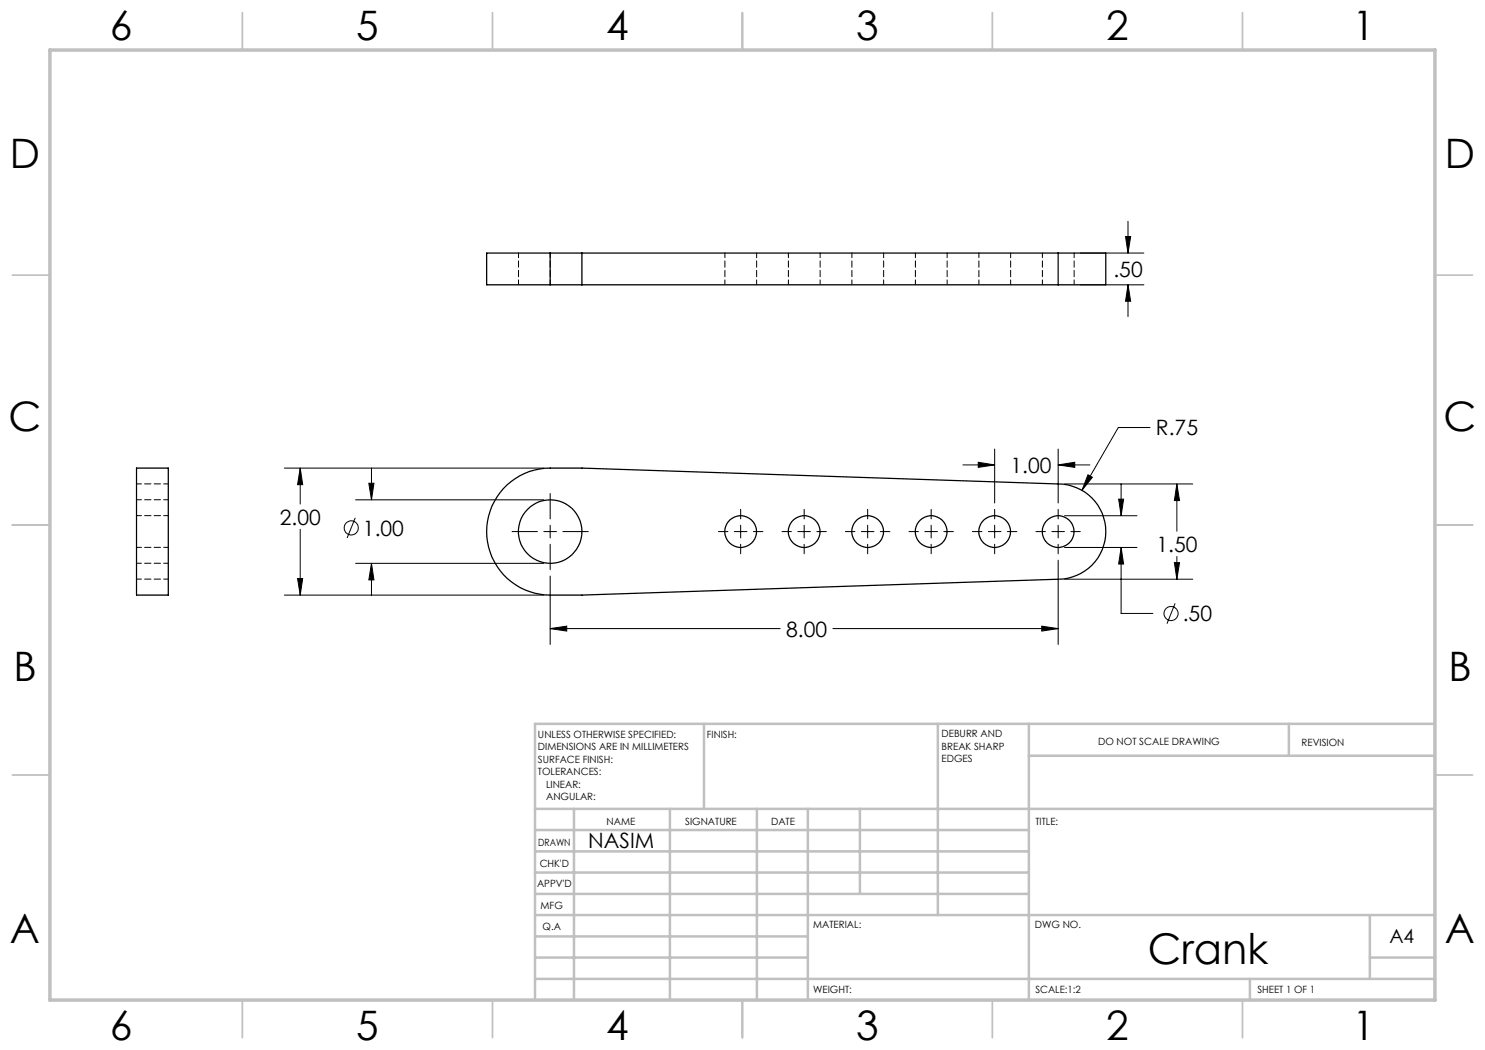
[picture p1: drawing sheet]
<svg xmlns="http://www.w3.org/2000/svg" width="297mm" height="210mm" viewBox="0 0 297 210" stroke-linecap="round" stroke-linejoin="round" font-family="sans-serif">
<g fill="none" stroke="#000" stroke-width=".2">
<path d="M216.1 50.6h12.7M216.1 57h12.7M225.1 47.3h1l-.5 3.3zM225.6 57l.5 3.2h-1zM225.6 44.3v6.3M225.6 57v6.3M56.9 93.6h51.9M60 93.6l.5 3.3h-1zM60 93.6v7.2M71.1 100h37.7M73.8 96.7h1l-.5 3.3zM74.3 93.6v6.4"/>
<path d="M110 98.7v5.1M192.6 93h6.3M195.7 92.5l3.2 .5-3.2 .5zM198.9 89.8v10.8M211.6 93l3.3-.5v1zM211.6 89.8v10.8M211.6 93h6.4M212.9 96.8h25.6M217.6 95l.9 .5-2.1 2.6zM223.7 99.8h1l-.5 3.3zM224.2 96.8v6.3M230 85.5h-6.3l-7.3 12.6"/>
<path d="M235.4 96.8l.5 3.3h-1zM235.4 96.8v9.4M56.9 119h51.9M59.5 115.7h1l-.5 3.3zM60 105.9v13.1M71 103.6l-1.6 4M71.1 112.7h37.7M74.3 112.7l.5 3.3h-1zM74.3 112.7v6.3M102.4 106.3h5.1M108.8 106.3h2.5M110 105v2.6"/>
<path d="M110 108.9v5M110 115.2v13.7M112.6 106.3h5.1M143.7 106.3h1.9M146.9 106.3h2.5M148.1 101.9v1.9M148.1 105v2.6M148.1 108.9v1.9M150.7 106.3h1.9M156.4 106.3h1.9M159.6 106.3h2.5M160.8 101.9v1.9"/>
<path d="M160.8 105v2.6M160.8 108.9v1.9M163.4 106.3h1.9M169.1 106.3h1.9M172.3 106.3h2.5M173.5 101.9v1.9M173.5 105v2.6M173.5 108.9v1.9M176.1 106.3h1.9M181.8 106.3h1.9M185 106.3h2.5M186.2 101.9v1.9"/>
<path d="M186.2 105v2.6M186.2 108.9v1.9M188.8 106.3h1.9M194.5 106.3h1.9M197.7 106.3h2.5M198.9 101.9v1.9M198.9 105v2.6M198.9 108.9v1.9M201.5 106.3h1.9M207.2 106.3h1.9M210.4 106.3h2.5M211.6 101.9v1.9"/>
<path d="M211.6 105v2.6M211.6 108.9v1.9M211.6 112v16.9M212.9 109.5h14.5M212.9 103.1h14.5M212.9 115.8h25.6M214.2 106.3h1.9M224.2 109.5l.5 3.3h-1zM224.2 109.5v13.2h6.4M234.9 112.5h1l-.5 3.3zM235.4 111.3v4.5M110 125.7l3.3-.5v1z"/>
<path d="M110 125.7h46M166.6 125.7h45M208.4 125.2l3.2 .5-3.2 .5zM235 120.7l-1.6 4"/>
<circle cx="70.2" cy="105.6" r="1.4"/>
<circle cx="234.2" cy="122.7" r="1.41"/>
</g>
<g fill="none" stroke="#c0c0c0" stroke-width=".35">
<path d="M48.5 2.5v7.5M98.5 2.5v7.5M148.5 2.5v7.5M198.5 2.5v7.5M248.5 2.5v7.5M2.5 55h7.5M287 55h7.5M2.5 105h7.5M287 105h7.5M2.5 155h7.5M287 155h7.5M48.5 200v7.5"/>
<path d="M98.5 200v7.5M148.5 200v7.5M198.5 200v7.5M248.5 200v7.5"/>
</g>
<g fill="none" stroke="#c0c0c0" stroke-width=".5">
<path d="M140.8 144.8v17M187.6 144.8v38.2M205.8 144.8v55.2M205.8 151.2h81.2M257.8 144.8v6.4M287 144.8h-180v55.2M107 161.8h180M107 178.8h98.8M107 174.5h98.8M107 170.3h98.8M107 166h98.8M114.8 161.8v38.2"/>
<path d="M134 161.8v38.2M151.4 161.8v38.2M161.6 161.8v38.2M172 161.8v17M107 195.8h180M107 191.5h54.6M107 187.3h54.6M107 183h180M250 195.8v4.2M274 191.5h13M274 183v12.8"/>
</g>
<path d="M10 10h277v190h-277z" fill="none" stroke="#c0c0c0" stroke-width=".7"/>
<path d="M110 125.7l3.3-.5v1zM208.4 125.2l3.2 .5-3.2 .5zM224.2 109.5l.5 3.3h-1zM223.7 99.8h1l-.5 3.3zM74.3 112.7l.5 3.3h-1zM73.8 96.7h1l-.5 3.3zM60 93.6l.5 3.3h-1zM59.5 115.7h1l-.5 3.3zM235.4 96.8l.5 3.3h-1zM234.9 112.5h1l-.5 3.3zM217.6 95l-1.2 3.1 2.1-2.6zM195.7 92.5l3.2 .5-3.2 .5zM211.6 93l3.3-.5v1zM225.1 47.3h1l-.5 3.3zM225.6 57l.5 3.2h-1z" fill="#000"/>
<g fill="none" stroke="#000" stroke-width=".25">
<path d="M110 50.6h-12.7v6.4h12.7M110 57h101.6M110 50.6v6.4M110 50.6h101.6M116.4 50.6v6.4M211.6 50.6h9.6v6.4h-9.6M211.6 50.6v6.4M27.3 93.6h6.4v25.4h-6.4zM100.7 97.7a12.7 12.7 0 0 1 9.3-4.1h6.4l95.2 3.2a9.5 9.5 0 0 1 9.6 9.5 9.5 9.5 0 0 1-9.6 9.5l-95.2 3.2h-6.4a12.7 12.7 0 0 1-11.6-7.6 12.7 12.7 0 0 1 2.3-13.7z"/>
<circle cx="110" cy="106.3" r="6.4"/>
<circle cx="148.1" cy="106.3" r="3.2"/>
<circle cx="160.8" cy="106.3" r="3.2"/>
<circle cx="173.5" cy="106.3" r="3.2"/>
<circle cx="186.2" cy="106.3" r="3.2"/>
<circle cx="198.9" cy="106.3" r="3.2"/>
<circle cx="211.6" cy="106.3" r="3.2"/>
</g>
<g fill="none" stroke="#000" stroke-width=".2" stroke-dasharray="1.3 .6" stroke-dashoffset=".3">
<path d="M103.7 50.6v6.3M110.1 56.9v-6.3M145 50.6v6.3M151.3 56.9v-6.3M157.7 50.6v6.3M164 56.9v-6.3M170.4 50.6v6.3M176.7 56.9v-6.3M183.1 50.6v6.3M189.4 56.9v-6.3M195.8 50.6v6.3M202.1 56.9v-6.3"/>
<path d="M208.5 50.6v6.3M214.8 56.9v-6.3M33.7 96.8h-6.4M33.7 99.9h-6.4M27.3 112.6h6.4M27.3 109.5h6.4M33.7 115.8h-6.4M33.7 103.1h-6.4"/>
</g>
<text font-size="8.5" x="229.6" y="192.7">Crank</text>
<g font-size="8.1">
<text x="22" y="8">6</text>
<text x="71.2" y="8">5</text>
<text x="121.2" y="8">4</text>
<text x="171.3" y="8">3</text>
<text x="221.3" y="8">2</text>
<text x="270.5" y="8">1</text>
<text x="2" y="33.6">D</text>
<text x="289" y="33.6">D</text>
<text x="1.7" y="86.1">C</text>
<text x="288.7" y="86.1">C</text>
<text x="2.7" y="136.1">B</text>
<text x="289.7" y="136.1">B</text>
<text x="2" y="188.6">A</text>
<text x="289" y="188.6">A</text>
<text x="22" y="208">6</text>
<text x="71.2" y="208">5</text>
<text x="121.2" y="208">4</text>
<text x="171.3" y="208">3</text>
<text x="221.3" y="208">2</text>
<text x="270.5" y="208">1</text>
</g>
<g font-size="4.2">
<text x="222.7" y="55.4">.50</text>
<text x="231.2" y="87.1">R.75</text>
<text x="202.1" y="94.6">1.00</text>
<text x="55.9" y="104.9">2.00</text>
<text x="72.6" y="107.1">1.00</text>
<text x="231.3" y="110.4">1.50</text>
<text x="236.6" y="124.2">.50</text>
<text x="157.2" y="127.3">8.00</text>
<text x="117.6" y="169.5">NASIM</text>
</g>
<text font-size="3.9" x="277.9" y="188.5">A4</text>
<g font-size="2">
<text x="107.6" y="147.6">UNLESS OTHERWISE SPECIFIED:</text>
<text x="141.4" y="147.6">FINISH:</text>
<text x="188.3" y="147.5">DEBURR AND</text>
<text x="188.3" y="150">BREAK SHARP</text>
<text x="219.6" y="149">DO NOT SCALE DRAWING</text>
<text x="260.3" y="149.2">REVISION</text>
<text x="107.6" y="150.1">DIMENSIONS ARE IN MILLIMETERS</text>
<text x="107.6" y="152.6">SURFACE FINISH:</text>
<text x="107.6" y="155.1">TOLERANCES:</text>
<text x="188.3" y="152.5">EDGES</text>
<text x="109.2" y="157.6">LINEAR:</text>
<text x="109.2" y="160.1">ANGULAR:</text>
<text x="121.3" y="165">NAME</text>
<text x="137" y="164.9">SIGNATURE</text>
<text x="154.2" y="164.9">DATE</text>
<text x="207.1" y="164.9">TITLE:</text>
<text x="107.6" y="169.1">DRAWN</text>
<text x="107.9" y="173.3">CHK'D</text>
<text x="107.4" y="177.4">APPV'D</text>
<text x="108.1" y="181.8">MFG</text>
<text x="108.5" y="186">Q.A</text>
<text x="162.6" y="185.5">MATERIAL:</text>
<text x="207" y="185.5">DWG NO.</text>
<text x="162.6" y="198.5">WEIGHT:</text>
<text x="207.1" y="198.6">SCALE:1:2</text>
<text x="251.5" y="198.6">SHEET 1 OF 1</text>
</g>
</svg>
